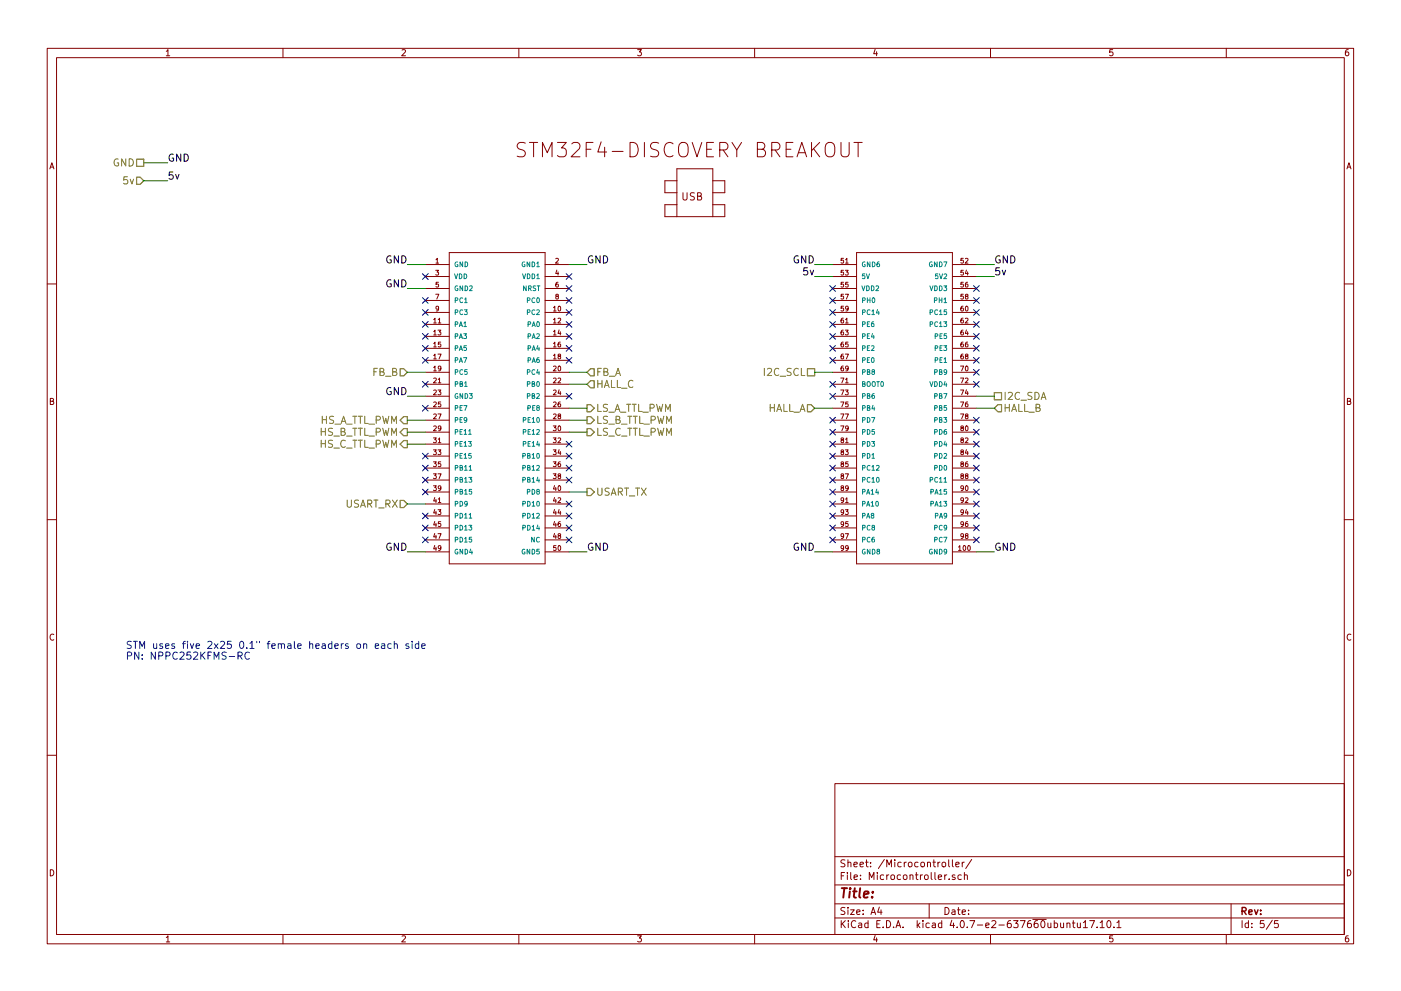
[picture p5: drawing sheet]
EESchema Schematic File Version 2
LIBS:power
LIBS:device
LIBS:switches
LIBS:relays
LIBS:motors
LIBS:transistors
LIBS:conn
LIBS:linear
LIBS:regul
LIBS:74xx
LIBS:cmos4000
LIBS:adc-dac
LIBS:memory
LIBS:xilinx
LIBS:microcontrollers
LIBS:dsp
LIBS:microchip
LIBS:analog_switches
LIBS:motorola
LIBS:texas
LIBS:intel
LIBS:audio
LIBS:interface
LIBS:digital-audio
LIBS:philips
LIBS:display
LIBS:cypress
LIBS:siliconi
LIBS:opto
LIBS:atmel
LIBS:contrib
LIBS:valves
LIBS:infineon
LIBS:crf_1
LIBS:STM32F4-DISCOVERY-SIMON
EELAYER 25 0
EELAYER END
$Descr A4 11693 8268
encoding utf-8
Sheet 5 5
Title ""
Date ""
Rev ""
Comp ""
Comment1 ""
Comment2 ""
Comment3 ""
Comment4 ""
$EndDescr
$Comp
L STM32F4-DISCOVERY M7
U 1 1
P 3750 2200
F 0 "M7" H 3750 2200 45  0001 C CNN
F 1 "STM32F4-DISCOVERY" H 3750 2200 45  0001 C CNN
F 2 "custom:STM32-F4-DISCOVERY" H 3780 2350 20  0001 C CNN
F 3 "" H 3750 2200 60  0001 C CNN
	1    3750 2200
	1    0    0    -1  
$EndComp
Text HLabel 1200 1350 0    60   UnSpc ~ 0
GND
Text Label 1400 1350 0    60   ~ 0
GND
Wire Wire Line
	1200 1350 1400 1350
Text Label 3400 2200 2    60   ~ 0
GND
Text Label 3400 2400 2    60   ~ 0
GND
Text Label 3400 3300 2    60   ~ 0
GND
Text Label 3400 4600 2    60   ~ 0
GND
Text Label 4900 4600 0    60   ~ 0
GND
Text Label 4900 2200 0    60   ~ 0
GND
Text Label 6800 2200 2    60   ~ 0
GND
Text Label 6800 4600 2    60   ~ 0
GND
Text Label 8300 2200 0    60   ~ 0
GND
Text Label 8300 4600 0    60   ~ 0
GND
Wire Wire Line
	3400 2200 3550 2200
Wire Wire Line
	3400 2400 3550 2400
Wire Wire Line
	3400 3300 3550 3300
Wire Wire Line
	3400 4600 3550 4600
Wire Wire Line
	4900 4600 4750 4600
Wire Wire Line
	4900 2200 4750 2200
Wire Wire Line
	6800 2200 6950 2200
Wire Wire Line
	6800 4600 6950 4600
Wire Wire Line
	8300 4600 8150 4600
Wire Wire Line
	8300 2200 8150 2200
Text HLabel 1200 1500 0    60   Input ~ 0
5v
Text Label 1400 1500 0    60   ~ 0
5v
Wire Wire Line
	1200 1500 1400 1500
Text Label 8300 2300 0    60   ~ 0
5v
Text Label 6800 2300 2    60   ~ 0
5v
Wire Wire Line
	6800 2300 6950 2300
Wire Wire Line
	8150 2300 8300 2300
Text HLabel 4900 3400 2    60   Output ~ 0
LS_A_TTL_PWM
Text HLabel 3400 3500 0    60   Output ~ 0
HS_A_TTL_PWM
Text HLabel 3400 3600 0    60   Output ~ 0
HS_B_TTL_PWM
Text HLabel 3400 3700 0    60   Output ~ 0
HS_C_TTL_PWM
Text HLabel 4900 3500 2    60   Output ~ 0
LS_B_TTL_PWM
Text HLabel 4900 3600 2    60   Output ~ 0
LS_C_TTL_PWM
Wire Wire Line
	3400 3500 3550 3500
Wire Wire Line
	4900 3400 4750 3400
Wire Wire Line
	4900 3500 4750 3500
Wire Wire Line
	3400 3600 3550 3600
Wire Wire Line
	4900 3600 4750 3600
Wire Wire Line
	3400 3700 3550 3700
Text HLabel 6800 3400 0    60   Input ~ 0
HALL_A
Wire Wire Line
	6800 3400 6950 3400
Text HLabel 8300 3400 2    60   Input ~ 0
HALL_B
Wire Wire Line
	8300 3400 8150 3400
Text HLabel 4900 3200 2    60   Input ~ 0
HALL_C
Wire Wire Line
	4900 3200 4750 3200
Text HLabel 4900 4100 2    60   Output ~ 0
USART_TX
Wire Wire Line
	4900 4100 4750 4100
Text HLabel 3400 4200 0    60   Input ~ 0
USART_RX
Wire Wire Line
	3550 4200 3400 4200
Text HLabel 4900 3100 2    60   Input ~ 0
FB_A
Text HLabel 3400 3100 0    60   Input ~ 0
FB_B
Wire Wire Line
	3400 3100 3550 3100
Wire Wire Line
	4750 3100 4900 3100
Text Notes 1050 5500 0    60   ~ 0
STM uses five 2x25 0.1" female headers on each side\nPN: NPPC252KFMS-RC
Text HLabel 6800 3100 0    60   UnSpc ~ 0
I2C_SCL
Wire Wire Line
	6800 3100 6950 3100
Text HLabel 8300 3300 2    60   UnSpc ~ 0
I2C_SDA
Wire Wire Line
	8300 3300 8150 3300
NoConn ~ 3550 2300
NoConn ~ 3550 2500
NoConn ~ 3550 2600
NoConn ~ 3550 2700
NoConn ~ 3550 2800
NoConn ~ 3550 2900
NoConn ~ 3550 3000
NoConn ~ 3550 3200
NoConn ~ 3550 3400
NoConn ~ 3550 3800
NoConn ~ 3550 3900
NoConn ~ 3550 4000
NoConn ~ 3550 4100
NoConn ~ 3550 4300
NoConn ~ 3550 4400
NoConn ~ 3550 4500
NoConn ~ 4750 4500
NoConn ~ 4750 4400
NoConn ~ 4750 4300
NoConn ~ 4750 4200
NoConn ~ 4750 4000
NoConn ~ 4750 3900
NoConn ~ 4750 3800
NoConn ~ 4750 3700
NoConn ~ 4750 3300
NoConn ~ 4750 3000
NoConn ~ 4750 2900
NoConn ~ 4750 2700
NoConn ~ 4750 2800
NoConn ~ 4750 2300
NoConn ~ 4750 2400
NoConn ~ 4750 2500
NoConn ~ 4750 2600
NoConn ~ 6950 2400
NoConn ~ 6950 2500
NoConn ~ 6950 2600
NoConn ~ 6950 2700
NoConn ~ 6950 2800
NoConn ~ 6950 2900
NoConn ~ 6950 3000
NoConn ~ 6950 3200
NoConn ~ 6950 3300
NoConn ~ 6950 3500
NoConn ~ 6950 3600
NoConn ~ 6950 3700
NoConn ~ 6950 3800
NoConn ~ 6950 3900
NoConn ~ 6950 4000
NoConn ~ 6950 4100
NoConn ~ 6950 4200
NoConn ~ 6950 4300
NoConn ~ 6950 4400
NoConn ~ 6950 4500
NoConn ~ 8150 4500
NoConn ~ 8150 4400
NoConn ~ 8150 4300
NoConn ~ 8150 4200
NoConn ~ 8150 4100
NoConn ~ 8150 4000
NoConn ~ 8150 3900
NoConn ~ 8150 3800
NoConn ~ 8150 3700
NoConn ~ 8150 3600
NoConn ~ 8150 3500
NoConn ~ 8150 3200
NoConn ~ 8150 3100
NoConn ~ 8150 3000
NoConn ~ 8150 2900
NoConn ~ 8150 2800
NoConn ~ 8150 2700
NoConn ~ 8150 2600
NoConn ~ 8150 2500
NoConn ~ 8150 2400
$EndSCHEMATC
